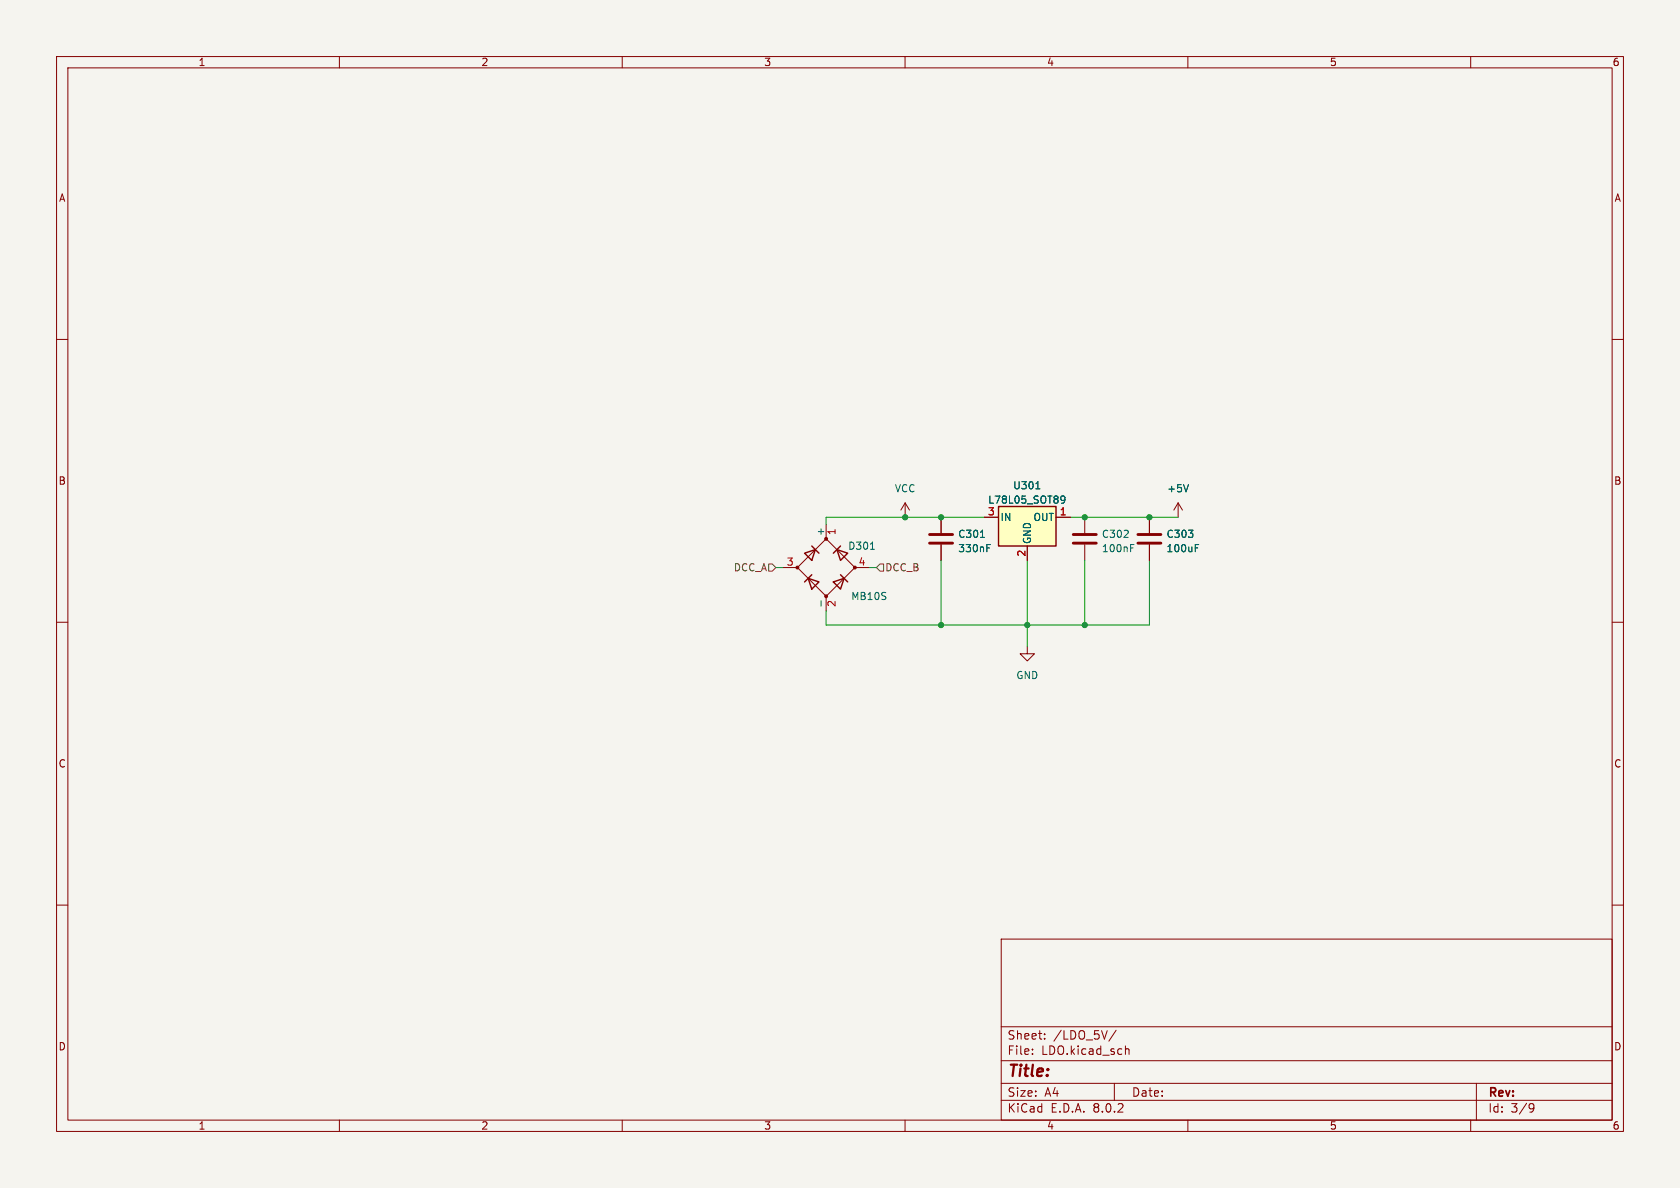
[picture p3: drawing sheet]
<svg xmlns="http://www.w3.org/2000/svg" width="297mm" height="210mm" viewBox="0 0 297 210" stroke-linecap="round" stroke-linejoin="round" font-family="sans-serif">
<path d="M0 0h297v210h-297z" fill="#f5f4ef" stroke="#f5f4ef" stroke-width=".18"/>
<g fill="none" stroke="#840000" stroke-width=".18">
<path d="M10 10h277v190h-277zM12 12h273v186h-273zM60 10v2M110 10v2M160 10v2M210 10v2M260 10v2M10 60h2M285 60h2M146 95.3l5.1 5-5.1 5.1-5-5.1zM146 92.7v2.6M160 88.9l-.7 1.3"/>
<path d="M160 88.9v2.5M160 88.9l.8 1.3M166.4 91.4v2.8M166.4 96.3v2.8M191.8 91.4v2.8M191.8 96.3v2.8M203.2 91.4v2.8M203.2 96.3v2.8M208.3 88.9l-.8 1.3M208.3 88.9v2.5M208.3 88.9l.7 1.3M10 110h2"/>
<path d="M138.4 100.3h2.6M146 105.4v2.6M151.1 100.3h2.6M181.6 114.3v1.3h1.3l-1.3 1.2-1.3-1.2h1.3M285 110h2M10 160h2M285 160h2M177 166h108v32h-108zM60 198v2M110 198v2M160 198v2M177 194.5h108"/>
<path d="M177 191.5h108M177 187.5h108M177 181.5h108M182.5 186.3v.1M182.5 185.5v.1M184.7 183.6v.1M184.7 182.8v.1M197 191.5v3M197.3 182.1l-1.3 2M199 184.9v1.5M199 185.5l.2-.1 .3 .1 .1 .9M210 198v2"/>
<path d="M260 198v2M261 191.5v6.5M270.6 195.1l.5 .1a.99 .99 0 0 1-.4 1.4h-.2M271.2 195.7l-.3 .3h-.3"/>
</g>
<g fill="#840000" stroke="#840000" stroke-width=".18">
<circle cx="146" cy="105.4" r=".25"/>
<circle cx="151.1" cy="100.3" r=".25"/>
<circle cx="141" cy="100.3" r=".25"/>
<circle cx="146" cy="95.2" r=".25"/>
</g>
<path d="M142.2 97.8l1.9-.6-.6 1.9zM143.5 96.5l1.3 1.3M148 97.2l1.9 .6-1.3 1.3zM148.6 96.5l-1.3 1.3M142.9 102.2l1.9 .7-1.3 1.2zM143.5 101.6l-1.3 1.3M147.3 102.9l1.9-.7-.6 1.9zM148.6 101.6l1.3 1.3" fill="none" stroke="#840000" stroke-width=".25"/>
<path d="M153.9 97.1h.7M173.3 95h.8M174.5 96.9h.4M174.5 96.3h.6M199.9 96.9h.4M199.9 96.3h.6M210.1 85.7l-.4 1.2M211.3 96.9h.4M211.3 96.3h.6M145.1 106.2v1" fill="none" stroke="#006464" stroke-width=".18"/>
<path d="M164.3 96h4.1M164.3 94.5h4.1M189.7 96h4.1M189.7 94.5h4.1M201.2 96h4M201.2 94.5h4" fill="none" stroke="#840000" stroke-width=".51"/>
<path d="M176.5 89.5h10.2v7h-10.2z" fill="#ffffc2"/>
<path d="M176.5 89.5h10.2v7h-10.2z" fill="none" stroke="#840000" stroke-width=".25"/>
<path d="M166.4 91.4v2.8M166.4 96.3v2.8M174 91.4h2.5M181.6 96.5v2.6M186.7 91.4h2.5M203.2 91.4v2.8M203.2 96.3v2.8" fill="none" stroke="#840000" stroke-width=".18"/>
<path d="M173.3 95h.8M174.5 96.9h.4M174.5 96.3h.6M183.1 86.4h.7M187.6 87.8l.2-.1 .4 .1a.84 .84 0 0 1-.3 1.2h-.2M188.3 88.2l-.3 .3-.4-.2M210.1 85.7l-.4 1.2M211.3 96.9h.4M211.3 96.3h.6" fill="none" stroke="#006464" stroke-width=".18"/>
<path d="M135.9 99.7h.6l.7 .6-.7 .7h-.6zM155.6 99.7h.6v1.3h-.6l-.7-.7z" fill="none" stroke="#725600" stroke-width=".18"/>
<path d="M166.4 99.1v11.4M174 91.4h-28v1.3M181.6 99.1v15.2M189.2 91.4h19.1M191.8 99.1v11.4M203.2 99.1v11.4h-57.2v-2.5M137.2 100.3h1.2M153.7 100.3h1.2" fill="none" stroke="#009600" stroke-width=".18"/>
<g fill="#009600" stroke="#009600" stroke-width=".18">
<circle cx="181.6" cy="110.5" r=".46"/>
<circle cx="191.8" cy="110.5" r=".46"/>
<circle cx="160" cy="91.4" r=".46"/>
<circle cx="166.4" cy="110.5" r=".46"/>
<circle cx="191.8" cy="91.4" r=".46"/>
<circle cx="203.2" cy="91.4" r=".46"/>
<circle cx="166.4" cy="91.4" r=".46"/>
</g>
<text font-size="2.8" fill="#840000" x="178" y="190.9">Title:</text>
<g font-size="2.1" fill="#840000">
<text x="178" y="184">Sheet:</text>
<text x="186.2" y="184">/LDO_5V/</text>
<text x="178" y="186.7">File:</text>
<text x="184.1" y="186.7">LDO.kicad_sch</text>
<text x="178" y="196.9">KiCad</text>
<text x="178" y="194.1">Size:</text>
<text x="184.7" y="194.1">A4</text>
<text x="185.7" y="196.9">E.D.A.</text>
<text x="193.3" y="196.9">8.0.2</text>
<text x="200" y="194.1">Date:</text>
<text x="263" y="194.3">Rev:</text>
<text x="263" y="196.9">Id:</text>
<text x="267.1" y="196.9">3/9</text>
</g>
<g font-size="1.8" fill="#840000">
<text x="35" y="11.9">1</text>
<text x="85" y="11.9">2</text>
<text x="135" y="11.9">3</text>
<text x="185" y="11.9">4</text>
<text x="235" y="11.9">5</text>
<text x="285" y="11.9">6</text>
<text x="10.3" y="35.9">A</text>
<text x="285.3" y="35.9">A</text>
<text x="10.3" y="85.9">B</text>
<text x="285.3" y="85.9">B</text>
<text x="10.3" y="135.9">C</text>
<text x="285.3" y="135.9">C</text>
<text x="10.3" y="185.9">D</text>
<text x="285.3" y="185.9">D</text>
<text x="35" y="199.9">1</text>
<text x="85" y="199.9">2</text>
<text x="135" y="199.9">3</text>
<text x="185" y="199.9">4</text>
<text x="235" y="199.9">5</text>
<text x="285" y="199.9">6</text>
</g>
<g font-size="1.8" fill="#006464">
<text x="158.1" y="87.2">VCC</text>
<text x="174.6" y="89.2">L78L05_SOT89</text>
<text x="179" y="86.7">U301</text>
<text x="206.2" y="87.2">+5V</text>
<text x="145.8" y="94.9" transform="rotate(-90 145.8 94.9)">+</text>
<text x="169.3" y="95.3">C301</text>
<text x="176.8" y="92.3">IN</text>
<text x="182.6" y="92.3">OUT</text>
<text x="194.7" y="95.3">C302</text>
<text x="206.1" y="95.3">C303</text>
<text x="149.8" y="97.4">D301</text>
<text x="169.3" y="97.8">330nF</text>
<text x="182.5" y="96.3" transform="rotate(-90 182.5 96.3)">GND</text>
<text x="194.7" y="97.8">100nF</text>
<text x="206.1" y="97.8">100uF</text>
<text x="150.4" y="106.3">MB10S</text>
<text x="179.6" y="120.2">GND</text>
</g>
<g font-size="1.8" fill="#a90000">
<text x="148" y="94.7" transform="rotate(-90 148 94.7)">1</text>
<text x="174.6" y="91.2">3</text>
<text x="187.3" y="91.2">1</text>
<text x="139" y="100.1">3</text>
<text x="151.7" y="100.1">4</text>
<text x="181.4" y="98.5" transform="rotate(-90 181.4 98.5)">2</text>
<text x="148" y="107.4" transform="rotate(-90 148 107.4)">2</text>
</g>
<g font-size="1.8" fill="#725600">
<text x="129.6" y="101.2">DCC_A</text>
<text x="156.4" y="101.2">DCC_B</text>
</g>
</svg>
